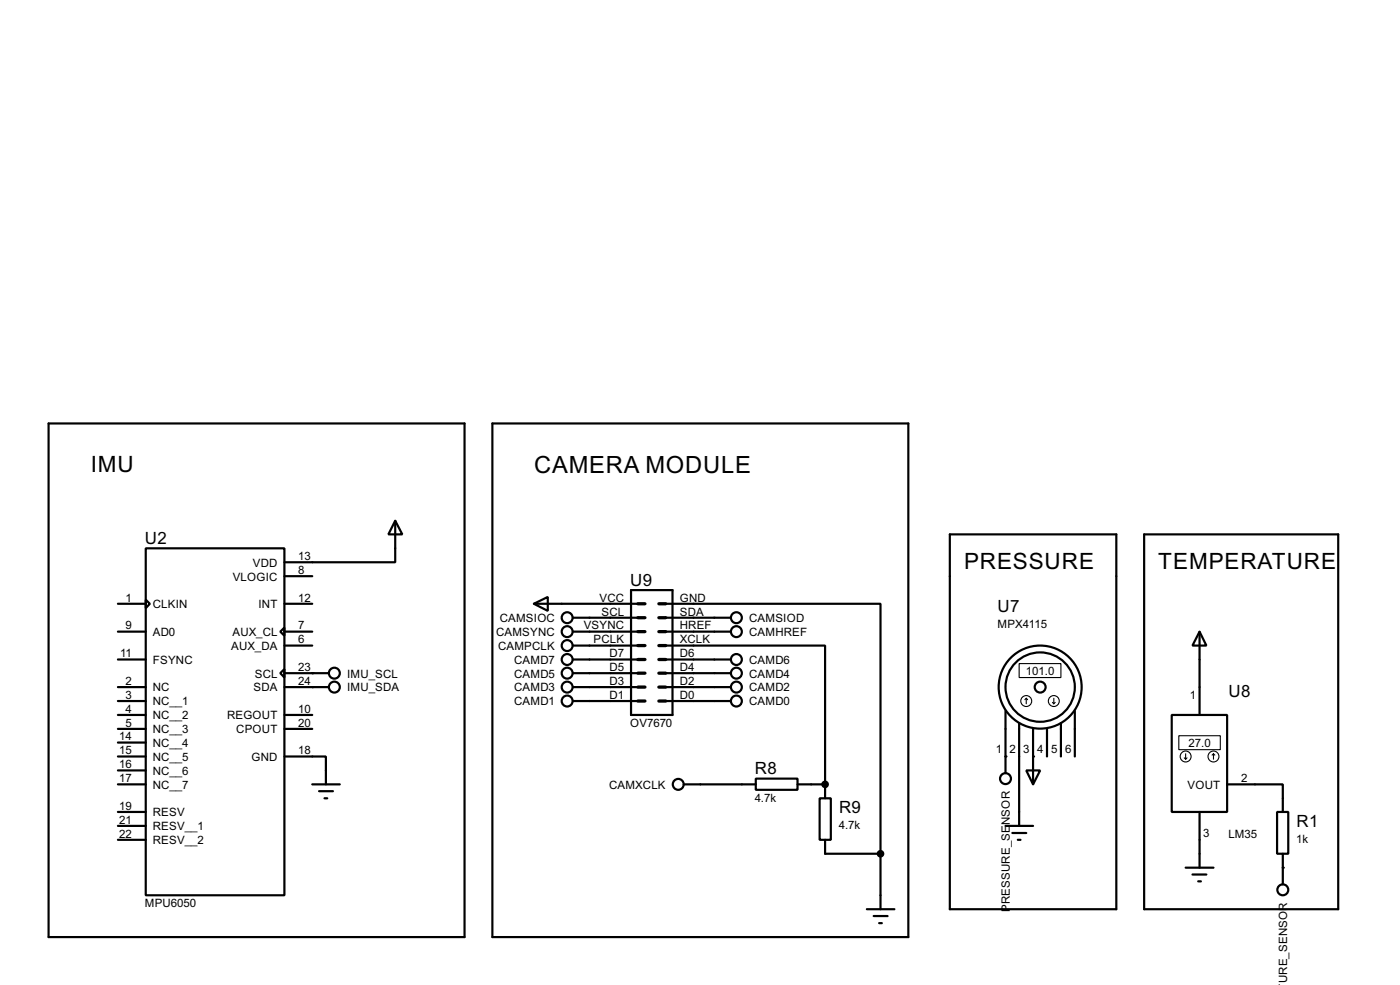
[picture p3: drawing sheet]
<svg xmlns="http://www.w3.org/2000/svg" width="256mm" height="180mm" viewBox="0 0 256 180" stroke-linecap="round" stroke-linejoin="round" font-family="sans-serif">
<g fill="#000">
<circle cx="57.2" cy="125.8" r=".2"/>
<circle cx="57.2" cy="123.2" r=".2"/>
<circle cx="184.2" cy="138.5" r=".2"/>
<circle cx="189.3" cy="138.5" r=".2"/>
<circle cx="151.2" cy="143.6" r=".2"/>
<circle cx="235" cy="158.8" r=".2"/>
</g>
<g fill="none" stroke="#000" stroke-width=".4">
<path d="M8.9 77.5h76.2v94h-76.2zM90.2 77.5h76.2v94h-76.2zM72.4 95.3l1.3 2.5h-2.5zM72.4 95.3v7.6h-20.3M174 97.8h30.5v68.6h-30.5zM209.6 97.8h35.6v68.6h-35.6zM21.6 110.5h5.1M21.6 115.6h5.1M26.7 100.4h25.4v63.5h-25.4zM26.7 109.8l.8 .7-.8 .8zM51.4 115.6l.7-.7v1.5zM52.1 110.5h5.1"/>
<path d="M52.1 115.6h5.1M52.1 118.2h5.1M52.1 105.5h5.1M97.8 110.5l2.6-1.2v2.5zM97.8 110.5h19.1M105 113.1h11.9M105 115.6h11.9M105 118.2h11.9M115.6 108h7.6v22.9h-7.6zM122 118.2h29.2v25.4M122 110.5h39.3v45.8M122 113.1h11.9"/>
<path d="M122 115.6h11.9M219.8 115.6l1.2 2.6h-2.5zM219.8 115.6v15.3M21.6 128.3h5.1M21.6 125.8h5.1M21.6 120.7h5.1M21.6 133.4h5.1M21.6 138.5h5.1M21.6 130.9h5.1M21.6 135.9h5.1M52.1 122.5v1.5l-.7-.8zM52.1 138.5h7.6v5.1"/>
<path d="M52.1 125.8h8.2M52.1 123.2h8.2M52.1 133.4h5.1M52.1 130.9h5.1M105 128.3h11.9M105 125.8h11.9M105 123.2h11.9M105 120.7h11.9M122 128.3h11.9M122 125.8h11.9M122 123.2h11.9M122 120.7h11.9"/>
<path d="M184.2 130.1v11.4M186.7 132.4v18.8M189.3 133.4v10.2M191.8 133.4v5.1M194.4 132.4v6.1M196.9 130.1v8.4M214.7 130.9h10.1v17.7h-10.1zM21.6 143.6h5.1M21.6 141h5.1M21.6 148.6h5.1M21.6 151.2h5.1M21.6 153.7h5.1"/>
<path d="M57.2 143.6h5.1M58.5 144.8h2.5M59.5 146.1h.5M125.3 143.6h13.2M138.5 142.5h7.6v2.1h-7.6zM146.1 143.6h5.1M150.2 146.1h2v7.6h-2zM151.2 153.7v2.6h10.1M151.2 143.6v2.5M161.3 156.3v10.1M184.2 151.2h5.1M185.5 152.5h2.5"/>
<path d="M186.5 153.7h.5M188 141h2.6l-1.3 2.6zM217.2 158.8h5.1M219.8 148.6v10.2M224.8 143.6h10.2v5M234 148.6h2v7.7h-2zM235 156.3v5.6M158.8 166.4h5.1M160.1 167.7h2.5M161.1 169h.5M218.5 160.1h2.5M219.5 161.3h.5"/>
<circle cx="103.9" cy="118.2" r="1"/>
<circle cx="103.9" cy="115.6" r="1"/>
<circle cx="103.9" cy="113.1" r="1"/>
<circle cx="134.9" cy="113.1" r="1"/>
<circle cx="134.9" cy="115.6" r="1"/>
<circle cx="61.2" cy="125.8" r="1"/>
<circle cx="61.2" cy="123.2" r="1"/>
<circle cx="103.9" cy="125.8" r="1"/>
<circle cx="103.9" cy="128.3" r="1"/>
<circle cx="103.9" cy="120.7" r="1"/>
<circle cx="103.9" cy="123.2" r="1"/>
<circle cx="134.9" cy="123.2" r="1"/>
<circle cx="134.9" cy="128.3" r="1"/>
<circle cx="134.9" cy="125.8" r="1"/>
<circle cx="134.9" cy="120.7" r="1"/>
<circle cx="190.5" cy="125.8" r="7.6"/>
<circle cx="190.5" cy="125.8" r="6.4"/>
<circle cx="190.5" cy="125.8" r="1"/>
<circle cx="124.2" cy="143.6" r="1"/>
<circle cx="184.2" cy="142.5" r="1"/>
<circle cx="235" cy="162.9" r="1"/>
</g>
<g fill="none" stroke="#000" stroke-width=".2">
<path d="M186.7 121.5h7.7v2.5h-7.7zM188 127.8l-.2 .3M188 127.8l.3 .3M188 127.8v1M192.8 128.6l.3 .2M193.1 127.8v1M193.3 128.6l-.2 .2M216 134.7h7.6v2.5h-7.6zM217 138.7l.2 .3M217.2 138v1M217.5 138.7l-.3 .3M222.3 138l-.2 .2"/>
<path d="M222.3 138l.3 .2M222.3 138v1"/>
<circle cx="188" cy="128.3" r="1"/>
<circle cx="193" cy="128.3" r="1"/>
<circle cx="217.2" cy="138.5" r="1"/>
<circle cx="222.3" cy="138.5" r="1"/>
</g>
<g fill="none" stroke="#000" stroke-width=".6">
<path d="M116.9 115.6h1.3M116.9 113.1h1.3M116.9 110.5h1.3M116.9 118.2h1.3M120.7 115.6h1.3M120.7 113.1h1.3M120.7 110.5h1.3M120.7 118.2h1.3M116.9 120.7h1.3M116.9 123.2h1.3M116.9 125.8h1.3M116.9 128.3h1.3"/>
<path d="M120.7 120.7h1.3M120.7 123.2h1.3M120.7 125.8h1.3M120.7 128.3h1.3"/>
</g>
<g fill="#000" stroke="#000" stroke-width=".4">
<circle cx="151.1" cy="143.6" r=".5"/>
<circle cx="161.3" cy="156.3" r=".5"/>
</g>
<text font-size="4.9" x="97.9" y="86.6">CAMERA MODULE</text>
<g font-size="4.6">
<text x="16.6" y="86.4">IMU</text>
<text x="176.6" y="104.2">PRESSURE</text>
<text x="212.2" y="104.2">TEMPERATURE</text>
</g>
<g font-size="3.5">
<text x="26.6" y="99.6">U2</text>
<text x="115.5" y="107.2">U9</text>
<text x="182.8" y="112">U7</text>
<text x="225.1" y="127.5">U8</text>
<text x="138.3" y="141.7">R8</text>
<text x="153.7" y="148.8">R9</text>
<text x="237.5" y="151.3">R1</text>
</g>
<g font-size="2.4">
<text x="42.6" y="106.3">VLOGIC</text>
<text x="46.3" y="103.7">VDD</text>
<text x="54.7" y="102.5">13</text>
<text x="54.7" y="105.1">8</text>
<text x="23" y="110.1">1</text>
<text x="28" y="111.3">CLKIN</text>
<text x="47.3" y="111.3">INT</text>
<text x="54.7" y="110.1">12</text>
<text x="91.5" y="113.9">CAMSIOC</text>
<text x="109.8" y="110.1">VCC</text>
<text x="110.2" y="112.7">SCL</text>
<text x="124.5" y="110.1">GND</text>
<text x="124.5" y="112.7">SDA</text>
<text x="137.2" y="113.9">CAMSIOD</text>
<text x="23" y="115.2">9</text>
<text x="28" y="116.4">AD0</text>
<text x="42.3" y="119">AUX_DA</text>
<text x="42.6" y="116.4">AUX_CL</text>
<text x="54.7" y="115.2">7</text>
<text x="54.7" y="117.8">6</text>
<text x="90.9" y="116.4">CAMSYNC</text>
<text x="91.2" y="119">CAMPCLK</text>
<text x="106.9" y="115.2">VSYNC</text>
<text x="108.7" y="117.8">PCLK</text>
<text x="124.5" y="115.2">HREF</text>
<text x="124.5" y="117.8">XCLK</text>
<text x="137.2" y="116.4">CAMHREF</text>
<text x="182.7" y="114.9">MPX4115</text>
<text x="22" y="120.3">11</text>
<text x="23" y="125.4">2</text>
<text x="28" y="121.5">FSYNC</text>
<text x="46.7" y="124">SCL</text>
<text x="54.7" y="122.8">23</text>
<text x="54.7" y="125.4">24</text>
<text x="63.6" y="124">IMU_SCL</text>
<text x="94.2" y="124">CAMD5</text>
<text x="94.2" y="121.5">CAMD7</text>
<text x="111.7" y="125.4">D3</text>
<text x="111.7" y="122.8">D5</text>
<text x="111.7" y="120.3">D7</text>
<text x="124.5" y="125.4">D2</text>
<text x="124.5" y="122.8">D4</text>
<text x="124.5" y="120.3">D6</text>
<text x="137.2" y="124">CAMD4</text>
<text x="137.2" y="121.5">CAMD6</text>
<text x="188" y="123.5">101.0</text>
<text x="23" y="127.9">3</text>
<text x="23" y="130.5">4</text>
<text x="28" y="126.6">NC</text>
<text x="28" y="129.1">NC__1</text>
<text x="28" y="131.7">NC__2</text>
<text x="41.6" y="131.7">REGOUT</text>
<text x="46.4" y="126.6">SDA</text>
<text x="54.7" y="130.5">10</text>
<text x="63.6" y="126.6">IMU_SDA</text>
<text x="94.2" y="129.1">CAMD1</text>
<text x="94.2" y="126.6">CAMD3</text>
<text x="111.7" y="127.9">D1</text>
<text x="124.5" y="127.9">D0</text>
<text x="137.2" y="129.1">CAMD0</text>
<text x="137.2" y="126.6">CAMD2</text>
<text x="218" y="127.9">1</text>
<text x="21.9" y="135.5">14</text>
<text x="23" y="133">5</text>
<text x="28" y="134.2">NC__3</text>
<text x="28" y="136.7">NC__4</text>
<text x="43.3" y="134.2">CPOUT</text>
<text x="54.7" y="133">20</text>
<text x="115.4" y="133.1">OV7670</text>
<text x="182.4" y="137.9">1</text>
<text x="185" y="137.9">2</text>
<text x="187.5" y="137.9">3</text>
<text x="190" y="137.9">4</text>
<text x="192.6" y="137.9">5</text>
<text x="195.1" y="137.9">6</text>
<text x="217.8" y="136.7">27.0</text>
<text x="21.9" y="138.1">15</text>
<text x="21.9" y="140.6">16</text>
<text x="21.9" y="143.2">17</text>
<text x="28" y="139.3">NC__5</text>
<text x="28" y="141.8">NC__6</text>
<text x="46.1" y="139.3">GND</text>
<text x="54.7" y="138.1">18</text>
<text x="227.4" y="143.2">2</text>
<text x="21.9" y="148.2">19</text>
<text x="28" y="144.4">NC__7</text>
<text x="28" y="149.4">RESV</text>
<text x="111.6" y="144.4">CAMXCLK</text>
<text x="138.3" y="146.8">4.7k</text>
<text x="217.5" y="144.4">VOUT</text>
<text x="21.9" y="150.8">21</text>
<text x="21.9" y="153.3">22</text>
<text x="28" y="152">RESV__1</text>
<text x="28" y="154.5">RESV__2</text>
<text x="153.7" y="151.7">4.7k</text>
<text x="185" y="151" transform="rotate(-90 185 151)">NSOR</text>
<text x="220.4" y="153.2">3</text>
<text x="225" y="153.4">LM35</text>
<text x="237.5" y="154.3">1k</text>
<text x="26.5" y="166.1">MPU6050</text>
<text x="185" y="167" transform="rotate(-90 185 167)">PRESSURE_SE</text>
<text x="235.8" y="180" transform="rotate(-90 235.8 180)">URE_SENSOR</text>
</g>
</svg>
